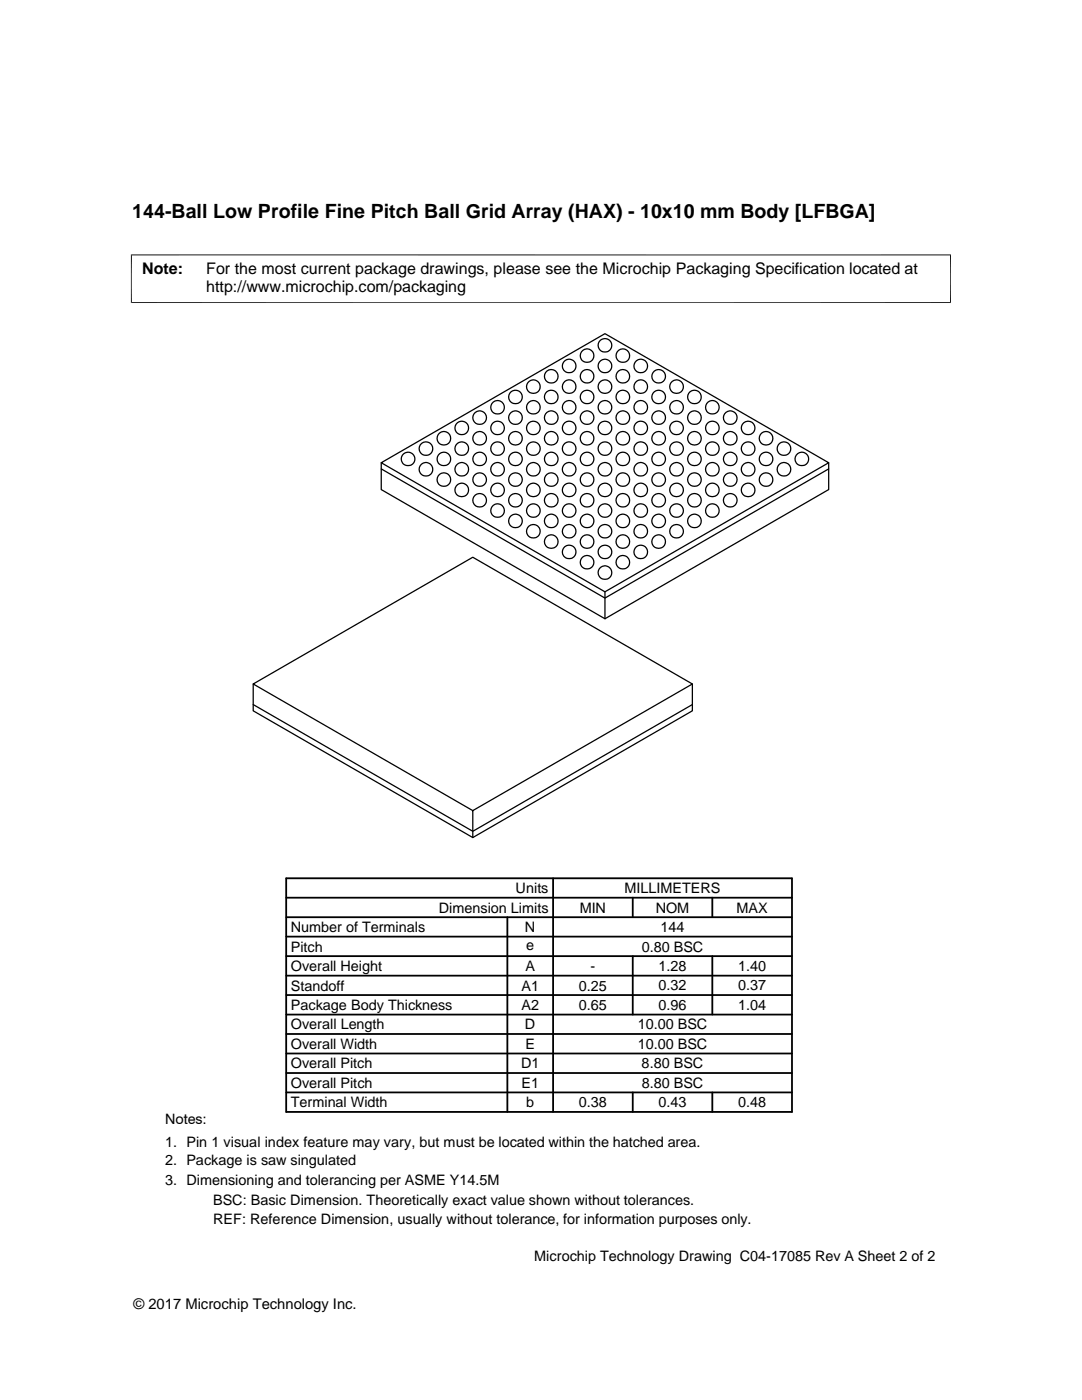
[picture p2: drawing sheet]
<svg xmlns="http://www.w3.org/2000/svg" width="216mm" height="279mm" viewBox="0 0 216 279" stroke-linecap="round" stroke-linejoin="round" font-family="sans-serif">
<g fill="none" stroke="#000" stroke-width=".25">
<path d="M76.1 92.4l44.6-25.8 44.7 25.8-44.7 25.7zM76.1 92.4v5.3l44.6 25.8 44.7-25.8v-5.3M76.1 93.6l44.6 25.8 44.7-25.8M120.7 118.1v5.4M50.5 136.5v5.4l43.8 25.3 43.9-25.3v-5.4M50.5 140.6l43.8 25.3 43.9-25.3M94.3 161.8l43.9-25.3-43.9-25.3-43.8 25.3 43.8 25.3v5.4"/>
<circle cx="102.9" cy="79.2" r="1.36"/>
<circle cx="106.4" cy="77.2" r="1.35"/>
<circle cx="110" cy="75.1" r="1.35"/>
<circle cx="110" cy="79.2" r="1.35"/>
<circle cx="113.6" cy="73" r="1.36"/>
<circle cx="113.6" cy="77.2" r="1.35"/>
<circle cx="117.1" cy="75.1" r="1.35"/>
<circle cx="117.1" cy="79.2" r="1.36"/>
<circle cx="117.1" cy="71" r="1.35"/>
<circle cx="120.7" cy="68.9" r="1.36"/>
<circle cx="120.7" cy="73" r="1.36"/>
<circle cx="120.7" cy="77.2" r="1.35"/>
<circle cx="124.3" cy="75.1" r="1.35"/>
<circle cx="124.3" cy="79.2" r="1.35"/>
<circle cx="124.3" cy="71" r="1.35"/>
<circle cx="127.9" cy="73" r="1.36"/>
<circle cx="127.9" cy="77.2" r="1.35"/>
<circle cx="131.4" cy="75.1" r="1.35"/>
<circle cx="131.4" cy="79.2" r="1.36"/>
<circle cx="135" cy="77.2" r="1.35"/>
<circle cx="138.6" cy="79.2" r="1.35"/>
<circle cx="81.4" cy="91.6" r="1.35"/>
<circle cx="85" cy="89.5" r="1.35"/>
<circle cx="85" cy="93.7" r="1.35"/>
<circle cx="88.6" cy="95.7" r="1.35"/>
<circle cx="88.6" cy="87.5" r="1.35"/>
<circle cx="88.6" cy="91.6" r="1.35"/>
<circle cx="92.1" cy="85.4" r="1.35"/>
<circle cx="92.1" cy="89.5" r="1.36"/>
<circle cx="92.1" cy="93.7" r="1.36"/>
<circle cx="92.1" cy="97.8" r="1.35"/>
<circle cx="95.7" cy="95.7" r="1.35"/>
<circle cx="95.7" cy="99.8" r="1.35"/>
<circle cx="95.7" cy="83.4" r="1.35"/>
<circle cx="95.7" cy="91.6" r="1.35"/>
<circle cx="95.7" cy="87.5" r="1.35"/>
<circle cx="99.3" cy="85.4" r="1.35"/>
<circle cx="99.3" cy="89.5" r="1.36"/>
<circle cx="99.3" cy="93.7" r="1.36"/>
<circle cx="99.3" cy="97.8" r="1.35"/>
<circle cx="99.3" cy="81.3" r="1.35"/>
<circle cx="102.9" cy="95.7" r="1.35"/>
<circle cx="102.9" cy="99.8" r="1.36"/>
<circle cx="102.9" cy="83.4" r="1.36"/>
<circle cx="102.9" cy="87.5" r="1.35"/>
<circle cx="102.9" cy="91.6" r="1.35"/>
<circle cx="106.4" cy="85.4" r="1.35"/>
<circle cx="106.4" cy="89.5" r="1.35"/>
<circle cx="106.4" cy="93.7" r="1.35"/>
<circle cx="106.4" cy="97.8" r="1.35"/>
<circle cx="106.4" cy="81.3" r="1.35"/>
<circle cx="110" cy="95.7" r="1.35"/>
<circle cx="110" cy="99.8" r="1.35"/>
<circle cx="110" cy="83.4" r="1.35"/>
<circle cx="110" cy="91.6" r="1.35"/>
<circle cx="110" cy="87.5" r="1.35"/>
<circle cx="113.6" cy="85.4" r="1.35"/>
<circle cx="113.6" cy="89.5" r="1.36"/>
<circle cx="113.6" cy="93.7" r="1.36"/>
<circle cx="113.6" cy="97.8" r="1.35"/>
<circle cx="113.6" cy="81.3" r="1.35"/>
<circle cx="117.1" cy="95.7" r="1.35"/>
<circle cx="117.1" cy="99.8" r="1.36"/>
<circle cx="117.1" cy="83.4" r="1.36"/>
<circle cx="117.1" cy="87.5" r="1.35"/>
<circle cx="117.1" cy="91.6" r="1.35"/>
<circle cx="120.7" cy="85.4" r="1.35"/>
<circle cx="120.7" cy="89.5" r="1.36"/>
<circle cx="120.7" cy="93.7" r="1.36"/>
<circle cx="120.7" cy="81.3" r="1.35"/>
<circle cx="120.7" cy="97.8" r="1.35"/>
<circle cx="124.3" cy="95.7" r="1.35"/>
<circle cx="124.3" cy="99.8" r="1.35"/>
<circle cx="124.3" cy="83.4" r="1.35"/>
<circle cx="124.3" cy="91.6" r="1.35"/>
<circle cx="124.3" cy="87.5" r="1.35"/>
<circle cx="127.9" cy="85.4" r="1.35"/>
<circle cx="127.9" cy="89.5" r="1.36"/>
<circle cx="127.9" cy="93.7" r="1.36"/>
<circle cx="127.9" cy="97.8" r="1.35"/>
<circle cx="127.9" cy="81.3" r="1.35"/>
<circle cx="131.4" cy="95.7" r="1.35"/>
<circle cx="131.4" cy="99.8" r="1.36"/>
<circle cx="131.4" cy="83.4" r="1.36"/>
<circle cx="131.4" cy="87.5" r="1.35"/>
<circle cx="131.4" cy="91.6" r="1.35"/>
<circle cx="135" cy="85.4" r="1.35"/>
<circle cx="135" cy="89.5" r="1.36"/>
<circle cx="135" cy="93.7" r="1.36"/>
<circle cx="135" cy="81.3" r="1.35"/>
<circle cx="135" cy="97.8" r="1.35"/>
<circle cx="138.6" cy="95.7" r="1.35"/>
<circle cx="138.6" cy="99.8" r="1.35"/>
<circle cx="138.6" cy="83.4" r="1.35"/>
<circle cx="138.6" cy="91.6" r="1.35"/>
<circle cx="138.6" cy="87.5" r="1.35"/>
<circle cx="142.1" cy="85.4" r="1.35"/>
<circle cx="142.1" cy="89.5" r="1.36"/>
<circle cx="142.1" cy="93.7" r="1.36"/>
<circle cx="142.1" cy="97.8" r="1.35"/>
<circle cx="142.1" cy="81.3" r="1.35"/>
<circle cx="145.7" cy="95.7" r="1.35"/>
<circle cx="145.7" cy="99.8" r="1.36"/>
<circle cx="145.7" cy="83.4" r="1.36"/>
<circle cx="145.7" cy="87.5" r="1.35"/>
<circle cx="145.7" cy="91.6" r="1.35"/>
<circle cx="149.3" cy="85.4" r="1.35"/>
<circle cx="149.3" cy="89.5" r="1.35"/>
<circle cx="149.3" cy="93.7" r="1.35"/>
<circle cx="149.3" cy="97.8" r="1.35"/>
<circle cx="152.9" cy="95.7" r="1.35"/>
<circle cx="152.9" cy="87.5" r="1.35"/>
<circle cx="152.9" cy="91.6" r="1.35"/>
<circle cx="156.4" cy="89.5" r="1.36"/>
<circle cx="156.4" cy="93.7" r="1.36"/>
<circle cx="160" cy="91.6" r="1.35"/>
<circle cx="99.3" cy="101.9" r="1.35"/>
<circle cx="102.9" cy="104" r="1.36"/>
<circle cx="106.4" cy="106" r="1.35"/>
<circle cx="106.4" cy="101.9" r="1.35"/>
<circle cx="110" cy="104" r="1.35"/>
<circle cx="110" cy="108.1" r="1.35"/>
<circle cx="113.6" cy="106" r="1.35"/>
<circle cx="113.6" cy="101.9" r="1.35"/>
<circle cx="113.6" cy="110.2" r="1.36"/>
<circle cx="117.1" cy="112.2" r="1.35"/>
<circle cx="117.1" cy="104" r="1.36"/>
<circle cx="117.1" cy="108.1" r="1.35"/>
<circle cx="120.7" cy="106" r="1.35"/>
<circle cx="120.7" cy="101.9" r="1.35"/>
<circle cx="120.7" cy="110.1" r="1.36"/>
<circle cx="120.7" cy="114.3" r="1.36"/>
<circle cx="124.3" cy="112.2" r="1.35"/>
<circle cx="124.3" cy="104" r="1.35"/>
<circle cx="124.3" cy="108.1" r="1.35"/>
<circle cx="127.9" cy="106" r="1.35"/>
<circle cx="127.9" cy="101.9" r="1.35"/>
<circle cx="127.9" cy="110.2" r="1.36"/>
<circle cx="131.4" cy="104" r="1.36"/>
<circle cx="131.4" cy="108.1" r="1.35"/>
<circle cx="135" cy="106" r="1.35"/>
<circle cx="135" cy="101.9" r="1.35"/>
<circle cx="138.6" cy="104" r="1.35"/>
<circle cx="142.1" cy="101.9" r="1.35"/>
</g>
<path d="M26.1 50.9h163.7M26.2 50.8v9.7M189.7 50.8v9.7M26.1 60.4h163.7" fill="none" stroke="#000" stroke-width=".2"/>
<g fill="none" stroke="#000" stroke-width=".36">
<path d="M57.1 175.3h100.9v46.6h-100.9zM57.1 179.2h100.9M110.4 175.3v46.6M126.3 179.2v3.8M142.1 179.2v3.8M57.1 194.7h100.9M57.1 190.8h100.9M57.1 186.9h100.9M57.1 183h100.9M57.1 198.6h100.9M101.2 183v38.9M126.3 190.8v11.7"/>
<path d="M142.1 190.8v11.7M57.1 206.4h100.9M57.1 202.5h100.9M57.1 210.2h100.9M57.1 214.1h100.9M57.1 218h100.9M126.3 218v3.9M142.1 218v3.9"/>
</g>
<text font-size="3.9" x="26.4" y="43.5">144-Ball Low Profile Fine Pitch Ball Grid Array (HAX) - 10x10 mm Body [LFBGA]</text>
<g font-size="3.2">
<text x="28.4" y="54.6">Note:</text>
<text x="41.1" y="54.6">For the most current package drawings, please see the Microchip Packaging Specification located at</text>
<text x="41.1" y="58.3">http://www.microchip.com/packaging</text>
</g>
<g font-size="2.9">
<text x="102.9" y="178.2">Units</text>
<text x="124.6" y="178.2">MILLIMETERS</text>
<text x="87.6" y="182.1">Dimension Limits</text>
<text x="115.7" y="182.1">MIN</text>
<text x="130.8" y="182.1">NOM</text>
<text x="147" y="182.1">MAX</text>
<text x="58" y="186">Number of Terminals</text>
<text x="58" y="189.9">Pitch</text>
<text x="104.8" y="186">N</text>
<text x="105" y="189.6">e</text>
<text x="128" y="189.9">0.80 BSC</text>
<text x="131.8" y="186">144</text>
<text x="58" y="193.8">Overall Height</text>
<text x="58" y="197.7">Standoff</text>
<text x="104.1" y="197.7">A1</text>
<text x="104.8" y="193.8">A</text>
<text x="115.5" y="197.7">0.25</text>
<text x="117.8" y="193.8">-</text>
<text x="131.4" y="193.8">1.28</text>
<text x="131.4" y="197.7">0.32</text>
<text x="147.3" y="193.8">1.40</text>
<text x="147.3" y="197.7">0.37</text>
<text x="58" y="201.6">Package Body Thickness</text>
<text x="104.1" y="201.6">A2</text>
<text x="115.5" y="201.6">0.65</text>
<text x="131.4" y="201.6">0.96</text>
<text x="147.3" y="201.6">1.04</text>
<text x="58" y="209.3">Overall Width</text>
<text x="58" y="205.4">Overall Length</text>
<text x="104.8" y="205.4">D</text>
<text x="104.8" y="209.3">E</text>
<text x="127.3" y="205.4">10.00 BSC</text>
<text x="127.3" y="209.3">10.00 BSC</text>
<text x="58" y="213.2">Overall Pitch</text>
<text x="104" y="213.2">D1</text>
<text x="128" y="213.2">8.80 BSC</text>
<text x="58" y="221">Terminal Width</text>
<text x="58" y="217.1">Overall Pitch</text>
<text x="104.1" y="217.1">E1</text>
<text x="105" y="221">b</text>
<text x="115.5" y="221">0.38</text>
<text x="128.1" y="217.1">8.80 BSC</text>
<text x="131.4" y="221">0.43</text>
<text x="147.3" y="221">0.48</text>
<text x="32.9" y="224.3">Notes:</text>
<text x="32.9" y="228.9">1. Pin 1 visual index feature may vary, but must be located within the hatched area.</text>
<text x="32.9" y="232.6">2. Package is saw singulated</text>
<text x="32.9" y="236.5">3. Dimensioning and tolerancing per ASME Y14.5M</text>
<text x="42.5" y="244.3">REF: Reference Dimension, usually without tolerance, for information purposes only.</text>
<text x="42.5" y="240.6">BSC: Basic Dimension. Theoretically exact value shown without tolerances.</text>
<text x="106.6" y="251.7">Microchip Technology Drawing C04-17085 Rev A Sheet 2 of 2</text>
<text x="26.6" y="261.3">© 2017 Microchip Technology Inc.</text>
</g>
</svg>
